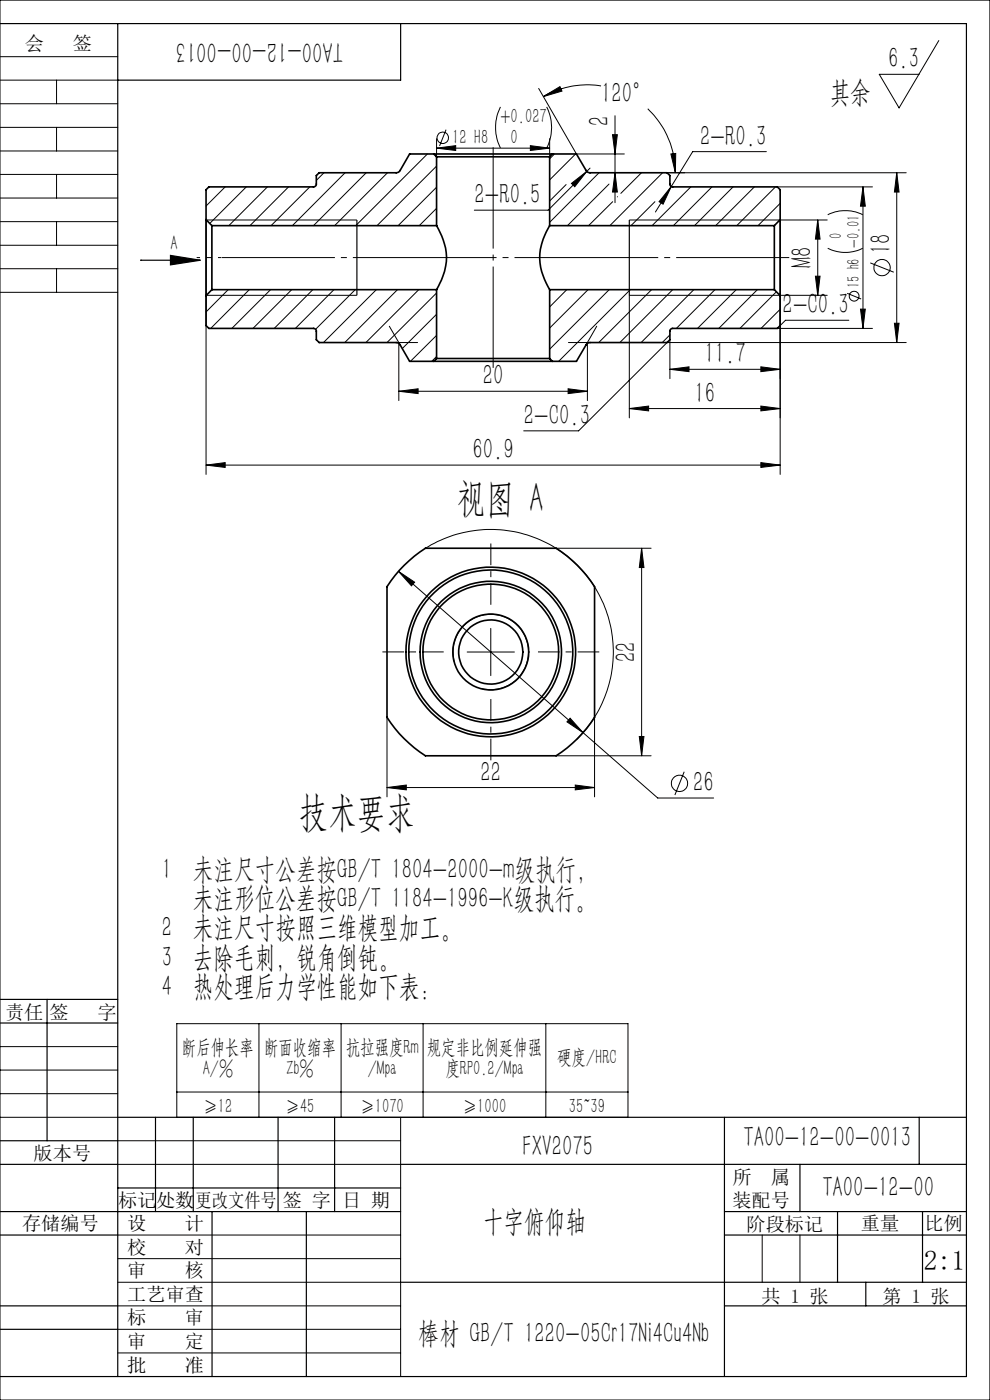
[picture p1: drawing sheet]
<svg xmlns="http://www.w3.org/2000/svg" width="210mm" height="297mm" viewBox="0 0 210 297" stroke-linecap="round" stroke-linejoin="round" font-family="sans-serif">
<g fill="none" stroke="#000" stroke-width=".21">
<path d="M0 12h25M0 17h25M0 0h210v297h-210zM12 17v5M114.3 18.8l8 13.9h10.1M127.5 18.2a18.5 18.5 0 0 0-12.2 2.3M199.1 8.6l-8.4 14.3-4.2-7.1h8.4M0 22h25M0 27h25M0 32h25M0 37h25M12 27v5"/>
<path d="M12 37v5M47.8 39.6l-4.1 4.1M52.2 39.6l-7.7 7.8M56.7 39.6l-8.2 8.3M61.2 39.6l-8.2 8.3M65.7 39.6l-8.2 8.3M68.7 36.7l-1.6 1.6M73.2 36.7l-11.2 11.2M77.7 36.7l-11.2 11.2M82.2 36.7l-11.2 11.2M90.7 32.7l-15.2 15.2M92.6 31.4l4.1-.5v1z"/>
<path d="M92.6 35.2l-12.6 12.7M92.6 39.7l-8.1 8.2M92.6 29.4v3.9M92.6 31.4h24M94.6 27.5l-1.4 3.5M106.2 22.7a9.8 9.8 0 0 0 0 8.7M112.5 30.9l4.1 .5-4.1 .5zM115.3 20.5l3.5-2.1 .4 .9zM116 22.7a9.5 9.5 0 0 1 0 8.7M116.6 29.4v3.9M117.6 32.7l-1 1M120.1 39.2l-3.5 3.4"/>
<path d="M121.2 38.9l3.3-2.5-2.6 3.2zM122.1 32.7l-5.5 5.5M125.2 35.7l-8.9 8.9h-15.7M127.1 36.7l-10.5 10.5M129.2 39l-8.8 8.9M129.9 28.6h1.1l-.5 4.1zM130.5 24.5v18.5M130.5 36.7l.5 4h-1.1zM136.1 36.7l-4.4 4.3M137.4 23.1a19.1 19.1 0 0 1 5.9 13.6M140.5 36.7l-11.1 11.2M141.5 36.7h50.7"/>
<path d="M142.2 39.5h.1M142.3 32.7l1-.1v4.1zM142.4 39.6l-3.4 5.4M142.4 39.6l-1.7 3.7-.9-.5zM146.5 39.6l-8.2 8.3M151 39.6l-8.2 8.3M155.5 39.6l-8.2 8.3M160 39.6l-8.2 8.3M162.6 32.2h-15.7l-4.5 7.4M164.5 39.6l-8.2 8.3M164.9 39.6h20.2M183.1 39.6v30.1"/>
<path d="M183.1 39.6l.5 4.1h-1.1zM190.2 36.7v36M190.2 36.7l.5 4h-1zM0 42h25M0 47h25M0 52h25M0 57h25M12 47v5M12 57v5M43.7 46.6v54M43.7 46.7h32M92.6 44.2l-3.7 3.7"/>
<path d="M130 42.8l-5.2 5.1M131 41.7v.1M138.9 42.8l-5.1 5.1M165.5 43.1l-4.7 4.8M165.5 46.6v54M173 58.6h1l-.5 4zM173.5 46.7v15.9M173.5 46.7l.5 4h-1zM175.5 46.7h-42M175.6 52.7a8.3 8.3 0 0 0 7.4 0M175.6 45.6a8.3 8.3 0 0 1 7.4 0M184.6 55.8l5 1.9"/>
<path d="M0 62h25M43.7 62.6h32M48.4 61.5l-4.7 4.7M52.9 61.5l-8.2 8.2M57.4 61.5l-8.2 8.2M61.9 61.5l-8.2 8.2M66.4 61.5l-8.2 8.2M70.8 61.5l-8.1 8.2M75.4 61.5l-8.4 8.3M79.8 61.5l-11.2 11.2M82.6 69.2l2.3 4M84 72.7h4.6"/>
<path d="M84.3 61.5l-11.2 11.2M84.6 72.7v12.3M88.8 61.5l-11.2 11.2M92.6 62.2l-10.5 10.5M92.6 66.7l-7.3 7.2M92.6 71.2l-5.5 5.5M92.6 75.6l-1 1.1M120.2 61.5l-3.6 3.6M120.6 72.7h4.6M124.6 72.7v12.3M124.7 61.5l-8.1 8.1M126.6 69.2l-2.3 4"/>
<path d="M129.2 61.5l-12.6 12.6M133.7 61.5l-15.2 15.2M138.2 61.5l-11.2 11.2M142.1 78.3l4.1-.5v1zM142.1 72.1v8.2M142.1 78.3h23.4M142.1 71l-1.6 1.7M142.7 61.5l-11.2 11.2M147.2 61.5l-11.2 11.2M151.7 61.5l-8.2 8.2M156.2 61.5l-8.2 8.2M160.7 61.5l-8.2 8.2"/>
<path d="M161.4 77.8l4.1 .5-4.1 .5zM164.7 61.9l-7.7 7.8M164.9 69.7h20.2M165.5 65.6l-4.1 4.1M175.5 62.6h-42v26M179.7 62.2l3 1.2M180.1 67.9h-13.5l-1.1 1.2M182.5 65.6h1.1l-.5 4.1zM189.7 68.6h1l-.5 4.1zM192.2 72.7h-50.7l-18.8 18.7h-11.6M43.7 98.7l4.1-.6v1.1zM43.7 98.7h121.8"/>
<path d="M84.6 83l4.1-.5v1zM84.6 83h40M120.5 82.5l4.1 .5-4.1 .5zM133.5 86.7l4.1-.6v1.1zM133.5 86.7h32M161.4 86.1l4.1 .6-4.1 .5zM161.4 98.1l4.1 .6-4.1 .5zM90.2 116.3a26 26 0 0 1 34.3 5.9 26 26 0 0 1-2.2 34.7M118 116.3h20.1M136.1 116.3l.5 4.1h-1zM136.1 116.3v44M84.5 121.2l3.4 2.3-.6 .8z"/>
<path d="M84.5 121.2l39.2 34.2M99.1 138.3h10M104.1 133.3v10M82.1 152.2v16.8M96.4 140.4a8 8 0 0 1 7-10 8 8 0 0 1 8.7 8.6 8 8 0 0 1-10.1 7M120.9 152.4l2.8 3-3.4-2.3zM123.7 155.4l15.8 13.9h11.9M126.1 152.2v16.8M135.6 156.2h1l-.5 4.1zM82.1 167.1l4.1-.6v1.1zM82.1 167.1h44M118 160.3h20.1"/>
<path d="M122 166.5l4.1 .6-4.1 .5zM145.1 163.7l-1.9 5M37.5 217.2h95.7v19.8h-95.7zM54.9 217.2v19.8M72.4 217.2v19.8M89.7 217.2v19.8M115.8 217.2v19.8M0 237h25M0 227h25M0 222h25M0 232h25M37.5 231.7h95.7"/>
<path d="M85 237v55M25 242h60M25 247h60M25 272h60M25 277h60M25 267h60M25 262h60M161.7 262v10M169.7 262v10M25 282h60M25 287h60M153.7 292h.1"/>
<circle cx="93.9" cy="29.2" r="1.21"/>
<circle cx="187.1" cy="56.8" r="1.73"/>
<circle cx="181.2" cy="62.8" r="1.04"/>
<circle cx="144.1" cy="166.2" r="1.73"/>
</g>
<g fill="none" stroke="#000" stroke-width=".35">
<path d="M92 32.7h-5.1l-2.2 3.7-.6 .3h-16.4l-.6 .5v1.8a.6 .6 0 0 1-.6 .6h-22.2l-.6 .6v6.4M92 32.7h25.2M92 32.7l.6 .6M92.6 33.3h24M92.6 33.3v14.6M116.6 33.3v14.6M117.2 32.7h5.1l2.2 3.7 .5 .3h16.5l.6 .5v1.8a.6 .6 0 0 0 .6 .6h22.2l.6 .6v6.4M117.2 32.7l-.6 .6M43.7 46.6v16.1M43.7 46.6l1.2 1.3M44.9 47.9v13.6M44.9 47.9h47.7"/>
<path d="M92.6 47.9a11.9 11.9 0 0 1 0 13.6M116.6 47.9a11.9 11.9 0 0 0 0 13.6M116.6 47.9h47.7M164.3 47.9v13.6M165.5 46.6v16.1M165.5 46.6l-1.2 1.3M43.7 62.7v6.4l.6 .6h22.2a.6 .6 0 0 1 .6 .6v1.8l.6 .6h16.4l.6 .3 2.2 3.7h5.1M44.9 61.5h47.7M44.9 61.5l-1.2 1.2M92 76.7h25.2M92.6 76.1h24M92.6 61.5v14.6"/>
<path d="M92.6 76.1l-.6 .6M116.6 61.5v14.6M116.6 61.5h47.7M116.6 76.1l.6 .6M164.3 61.5l1.2 1.2M165.5 62.7v6.4l-.6 .6h-22.2a.6 .6 0 0 0-.6 .6v1.8l-.6 .6h-16.5l-.5 .3-2.2 3.7h-5.1M85.7 119.9a25.9 25.9 0 0 1 4.5-3.6h27.8a26.9 26.9 0 0 1 8.1 8.2v27.7a26.9 26.9 0 0 1-8.1 8.1h-27.8a26.9 26.9 0 0 1-8.1-8.1v-27.7a25.9 25.9 0 0 1 3.6-4.6z"/>
<circle cx="104.1" cy="138.3" r="8.1"/>
<circle cx="104.1" cy="138.3" r="14.4"/>
<circle cx="104.1" cy="138.3" r="6.8"/>
<circle cx="104.1" cy="138.3" r="15"/>
<circle cx="104.1" cy="138.3" r="18"/>
<circle cx="104.1" cy="138.3" r="17.4"/>
</g>
<g fill="none" stroke="#000" stroke-width=".25">
<path d="M0 5h205v287h-205M25 5v287M85 5v12h-60M29.8 55.2h12.7M29.8 55.2h.1M36.2 54.2l6.3 1-6.3 1zM75.7 46.7v15.9M133.5 46.7v15.9M0 212h25M0 217h25M10 212v30M25 237h180"/>
<path d="M33 237v20M41 237v20M59 237v20M71 237v20M153.7 237v55M195 237v10M0 247h25M0 242h25M0 257h85M25 252h60M45 257v35M65 257v35"/>
<path d="M85 247h120M153.7 257h51.3M169.7 247v10M177.7 257v15M195.7 257v15M0 262h25M0 277h25M85 272h120M153.7 262h51.3M153.7 277h51.3M183.7 272v5M0 282h25"/>
</g>
<path d="M104.6 78v-46.8" fill="none" stroke="#000" stroke-width=".21" stroke-dasharray="30.5 1.3 1.3 1.3" stroke-dashoffset="9" stroke-linecap="butt"/>
<path d="M41.7 54.6h5.3" fill="none" stroke="#000" stroke-width=".21" stroke-dasharray="30.5 1.3 1.3 1.3" stroke-dashoffset="29.8" stroke-linecap="butt"/>
<path d="M167.4 54.6h-120.3" fill="none" stroke="#000" stroke-width=".21" stroke-dasharray="30.5 1.3 1.3 1.3" stroke-dashoffset="6.5" stroke-linecap="butt"/>
<path d="M94.1 138.3h-13M104.1 128.3v-13M114.1 138.3h13M104.1 148.3v13" fill="none" stroke="#000" stroke-width=".21" stroke-dasharray="30.5 1.3 1.3 1.3" stroke-dashoffset="25.9" stroke-linecap="butt"/>
<g fill="#000">
<path d="M36.2 54.2l6.3 1-6.3 1z"/>
<path d="M112.5 30.9l4.1 .5-4.1 .5zM92.6 31.4l4.1-.5v1z"/>
<path d="M183.1 39.6l.5 4.1h-1.1zM182.5 65.6h1.1l-.5 4.1z"/>
<path d="M190.2 36.7l.5 4h-1zM189.7 68.6h1l-.5 4.1zM173.5 46.7l.5 4h-1zM173 58.6h1l-.5 4zM129.9 28.6h1.1l-.5 4.1zM130.5 36.7l.5 4h-1.1z"/>
<path d="M142.1 78.3l4.1-.5v1zM161.4 77.8l4.1 .5-4.1 .5z"/>
<path d="M120.5 82.5l4.1 .5-4.1 .5zM84.6 83l4.1-.5v1z"/>
<path d="M133.5 86.7l4.1-.6v1.1zM161.4 86.1l4.1 .6-4.1 .5zM142.3 32.7l1-.1v4.1zM115.3 20.5l3.5-2.1 .4 .9zM121.2 38.9l.7 .7 2.6-3.2zM142.4 39.6l-2.6 3.2 .9 .5z"/>
<path d="M161.4 98.1l4.1 .6-4.1 .5zM43.7 98.7l4.1-.6v1.1z"/>
<path d="M136.1 116.3l.5 4.1h-1zM135.6 156.2h1l-.5 4.1z"/>
<path d="M82.1 167.1l4.1-.6v1.1zM122 166.5l4.1 .6-4.1 .5zM84.5 121.2l2.8 3.1 .6-.8zM120.9 152.4l-.6 .7 3.4 2.3z"/>
</g>
<g font-size="8.8">
<text x="96.9" y="108.7">视图 A</text>
<text x="63.5" y="175.2">技术要求</text>
</g>
<g font-size="6.3">
<text x="72.8" y="9" transform="rotate(-180 72.8 9)">TA00-12-00-0013</text>
<text x="188.4" y="14.5">6.3</text>
<text x="127.5" y="21.8">120°</text>
<text x="176" y="21.6">其余</text>
<text x="129.2" y="26.7" transform="rotate(-90 129.2 26.7)">2</text>
<text x="148.5" y="30.9">2-R0.3</text>
<text x="100.6" y="43.3">2-R0.5</text>
<text x="189" y="53.9" transform="rotate(-90 189 53.9)">18</text>
<text x="172.2" y="56.9" transform="rotate(-90 172.2 56.9)">M8</text>
<text x="166" y="66.7">2-C0.3</text>
<text x="149.4" y="77.1">11.7</text>
<text x="102.4" y="81.7">20</text>
<text x="147.3" y="85.4">16</text>
<text x="111.1" y="90.2">2-C0.3</text>
<text x="100.2" y="97.4">60.9</text>
<text x="134.9" y="140.5" transform="rotate(-90 134.9 140.5)">22</text>
<text x="101.9" y="165.8">22</text>
<text x="147" y="168">26</text>
<text x="34.4" y="186.4">1 未注尺寸公差按GB/T 1804-2000-m级执行，</text>
<text x="40.9" y="192.6">未注形位公差按GB/T 1184-1996-K级执行。</text>
<text x="34.4" y="198.9">2 未注尺寸按照三维模型加工。</text>
<text x="34.4" y="205.1">3 去除毛刺，锐角倒钝。</text>
<text x="34.4" y="211.3">4 热处理后力学性能如下表：</text>
<text x="110.8" y="245.3">FXV2075</text>
<text x="157.7" y="243.4">TA00-12-00-0013</text>
<text x="174.4" y="254">TA00-12-00</text>
<text x="102.5" y="261">十字俯仰轴</text>
<text x="88.7" y="284.8">棒材 GB/T 1220-05Cr17Ni4Cu4Nb</text>
</g>
<text font-size="5.8" x="196" y="269.4">2:1</text>
<g font-size="4.4">
<text x="106.2" y="26.2">+0.027</text>
<text x="95.9" y="30.5">12 H8</text>
<text x="108.3" y="30.5">0</text>
<text x="36.2" y="53">A</text>
<text x="38.6" y="223.5">断后伸长率</text>
<text x="56" y="223.5">断面收缩率</text>
<text x="73.4" y="223.5">抗拉强度Rm</text>
<text x="90.5" y="223.5">规定非比例延伸强</text>
<text x="118.2" y="225.7">硬度/HRC</text>
<text x="43" y="228">A/%</text>
<text x="60.8" y="228">Zb%</text>
<text x="78" y="228">/Mpa</text>
<text x="94.5" y="228">度RP0.2/Mpa</text>
<text x="43.2" y="236">≥12</text>
<text x="60.6" y="236">≥45</text>
<text x="76.5" y="236">≥1070</text>
<text x="98.2" y="236">≥1000</text>
<text x="120.7" y="236">35~39</text>
</g>
<g font-size="4.1">
<text x="5.3" y="10.6">会</text>
<text x="15.4" y="10.6">签</text>
<text x="1.1" y="216.1">责任</text>
<text x="10.5" y="216.1">签</text>
<text x="20.7" y="216.1">字</text>
<text x="7.1" y="246.1">版本号</text>
<text x="155.4" y="251.1">所</text>
<text x="163.5" y="251.1">属</text>
<text x="25.1" y="256.1">标记</text>
<text x="33.1" y="256.1">处数</text>
<text x="41.5" y="256.1">更改文件号</text>
<text x="60" y="256.1">签 字</text>
<text x="72.6" y="256.1">日 期</text>
<text x="155.4" y="256.1">装配号</text>
<text x="4.7" y="260.9">存储编号</text>
<text x="27" y="260.9">设</text>
<text x="39.2" y="260.9">计</text>
<text x="158.4" y="261.1">阶段标记</text>
<text x="182.6" y="261">重量</text>
<text x="196.1" y="260.9">比例</text>
<text x="27" y="266.1">校</text>
<text x="39.2" y="266.1">对</text>
<text x="27" y="270.9">审</text>
<text x="39.2" y="270.9">核</text>
<text x="27" y="276">工艺审查</text>
<text x="27" y="280.9">标</text>
<text x="39.2" y="280.9">审</text>
<text x="161.6" y="276.4">共 1 张</text>
<text x="187.2" y="276.4">第 1 张</text>
<text x="27" y="286">审</text>
<text x="39.2" y="286">定</text>
<text x="27" y="291">批</text>
<text x="39.2" y="291">准</text>
</g>
<g font-size="3.8">
<text x="178.6" y="50.8" transform="rotate(-90 178.6 50.8)">0</text>
<text x="182.3" y="61.1" transform="rotate(-90 182.3 61.1)">15 h6 -0.01</text>
</g>
</svg>
